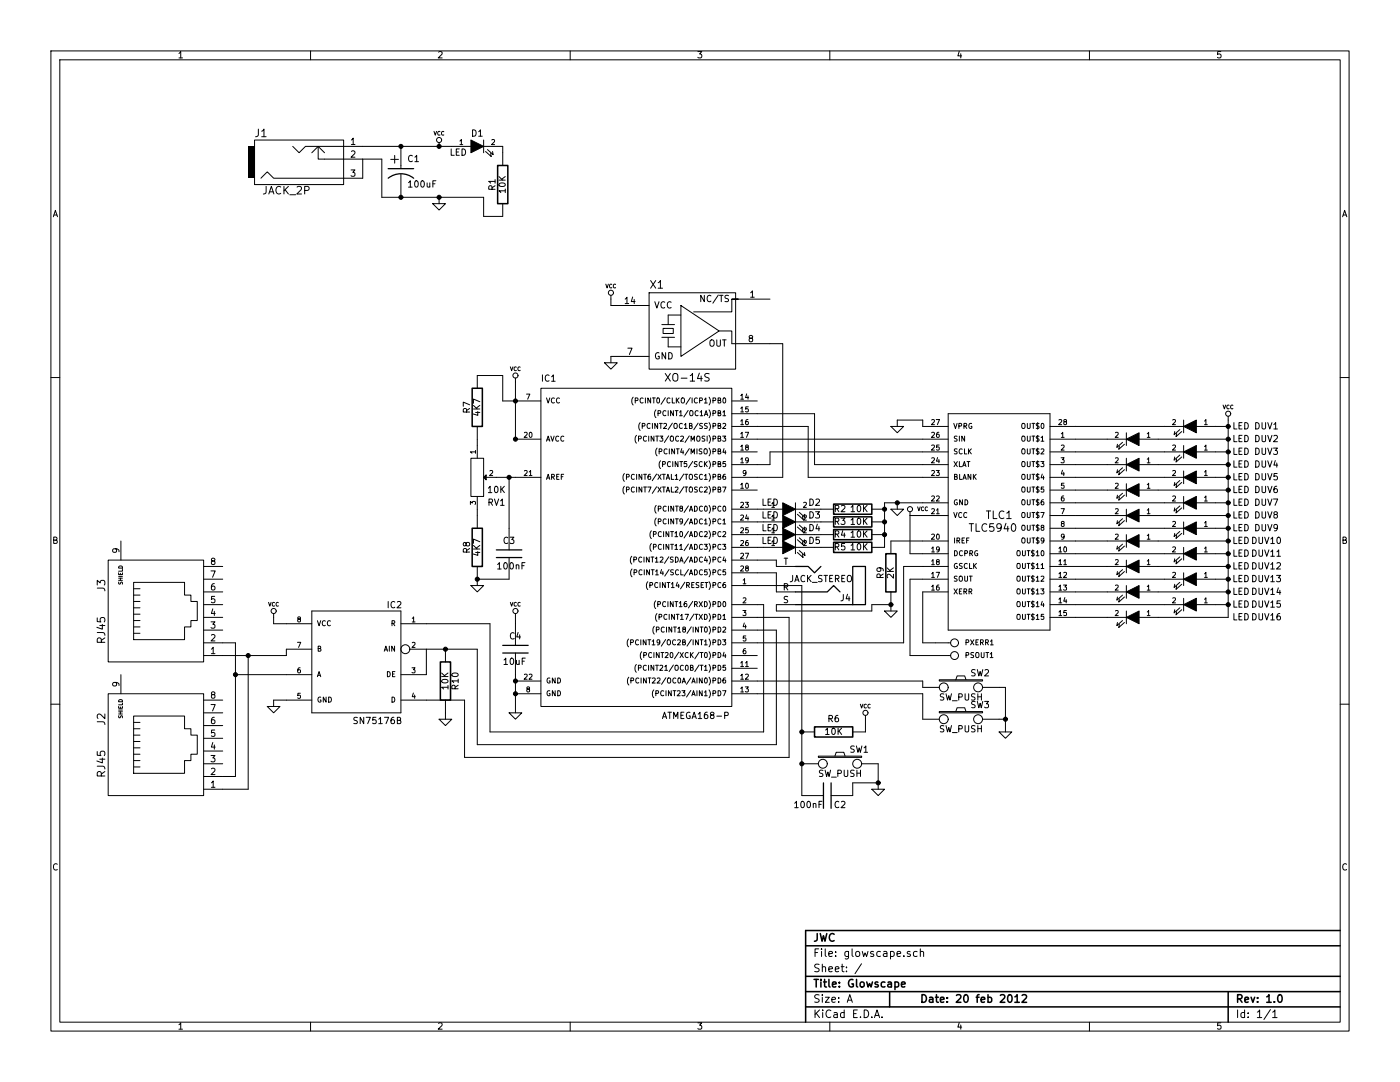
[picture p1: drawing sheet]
EESchema Schematic File Version 2  date Sun 04 Mar 2012 02:17:33 AM EST
LIBS:power
LIBS:device
LIBS:transistors
LIBS:conn
LIBS:linear
LIBS:regul
LIBS:74xx
LIBS:cmos4000
LIBS:adc-dac
LIBS:memory
LIBS:xilinx
LIBS:special
LIBS:microcontrollers
LIBS:dsp
LIBS:microchip
LIBS:analog_switches
LIBS:motorola
LIBS:texas
LIBS:intel
LIBS:audio
LIBS:interface
LIBS:digital-audio
LIBS:philips
LIBS:display
LIBS:cypress
LIBS:siliconi
LIBS:opto
LIBS:atmel
LIBS:contrib
LIBS:valves
LIBS:atmel2
LIBS:monomeArduino
LIBS:sn75176b
LIBS:SparkFun
LIBS:SparkFun_old
LIBS:usb-a-plug
LIBS:xo-14s
LIBS:diy_connectors
LIBS:glowscape-cache
EELAYER 25  0
EELAYER END
$Descr A 11000 8500
encoding utf-8
Sheet 1 1
Title "Glowscape"
Date "20 feb 2012"
Rev "1.0"
Comp "JWC"
Comment1 ""
Comment2 ""
Comment3 ""
Comment4 ""
$EndDescr
Wire Wire Line
	2850 1400 2850 1250
Wire Wire Line
	5950 3750 6150 3750
Wire Wire Line
	6150 3750 6150 2700
Wire Wire Line
	4050 4850 4050 4900
Connection ~ 3750 4550
Wire Wire Line
	4000 4550 3750 4550
Wire Wire Line
	5950 4400 6100 4400
Wire Wire Line
	6100 4400 6100 4450
Connection ~ 7000 4750
Wire Wire Line
	6850 4750 7000 4750
Wire Wire Line
	6850 4750 6850 4800
Wire Wire Line
	6850 4800 6100 4800
Wire Wire Line
	6100 4800 6100 4750
Wire Wire Line
	3750 4000 3750 4050
Wire Wire Line
	4050 3150 3950 3150
Wire Wire Line
	3950 3150 3950 2950
Wire Wire Line
	3950 2950 3750 2950
Connection ~ 4050 3450
Wire Wire Line
	4800 2800 4800 2850
Connection ~ 7900 5650
Wire Wire Line
	7850 5650 7900 5650
Wire Wire Line
	7250 5650 7250 5450
Wire Wire Line
	7250 5450 5950 5450
Wire Wire Line
	1750 6100 1850 6100
Wire Wire Line
	3500 5600 3500 5650
Connection ~ 1950 5150
Wire Wire Line
	1950 5150 1950 6200
Wire Wire Line
	2250 5300 1850 5300
Wire Wire Line
	1750 5050 1850 5050
Wire Wire Line
	2250 4900 2150 4900
Wire Wire Line
	2150 4900 2150 4850
Wire Wire Line
	5950 4850 6200 4850
Wire Wire Line
	6200 4850 6200 5950
Wire Wire Line
	6200 5950 3650 5950
Wire Wire Line
	3650 5950 3650 5500
Wire Wire Line
	3650 5500 3350 5500
Wire Wire Line
	3350 5300 3350 5100
Wire Wire Line
	5950 4750 6000 4750
Wire Wire Line
	6000 4750 6000 5750
Wire Wire Line
	6000 5750 3850 5750
Wire Wire Line
	3850 5750 3850 4900
Wire Wire Line
	3850 4900 3350 4900
Wire Wire Line
	5950 4300 6000 4300
Wire Wire Line
	5950 4100 6000 4100
Wire Wire Line
	7000 4750 7000 4800
Connection ~ 6950 4200
Wire Wire Line
	6400 4200 6450 4200
Wire Wire Line
	6400 4000 6450 4000
Wire Wire Line
	5950 3450 7250 3450
Wire Wire Line
	7250 3650 6400 3650
Connection ~ 3450 1150
Wire Wire Line
	3550 1150 2850 1150
Connection ~ 3450 1550
Wire Wire Line
	3950 1700 3800 1700
Wire Wire Line
	3800 1700 3800 1550
Wire Wire Line
	3800 1550 3000 1550
Connection ~ 6300 6000
Wire Wire Line
	6300 6250 6300 4600
Wire Wire Line
	6900 6200 6900 6000
Wire Wire Line
	9650 4550 9550 4550
Connection ~ 9650 4750
Wire Wire Line
	9650 4750 9550 4750
Connection ~ 9650 4550
Connection ~ 9650 4250
Wire Wire Line
	9650 4250 9100 4250
Connection ~ 9650 4050
Wire Wire Line
	9650 4050 9100 4050
Connection ~ 9650 3850
Wire Wire Line
	9650 3850 9100 3850
Connection ~ 9650 3650
Wire Wire Line
	9650 3650 9100 3650
Connection ~ 9650 3450
Wire Wire Line
	9650 3450 9100 3450
Wire Wire Line
	9550 3350 9650 3350
Wire Wire Line
	9150 4750 8450 4750
Wire Wire Line
	9150 4350 8450 4350
Wire Wire Line
	9150 4150 8450 4150
Wire Wire Line
	9150 3950 8450 3950
Wire Wire Line
	9150 3750 8450 3750
Wire Wire Line
	9150 3550 8450 3550
Wire Wire Line
	9150 3350 8450 3350
Wire Wire Line
	5950 3250 6400 3250
Wire Wire Line
	6400 3250 6400 3650
Wire Wire Line
	7350 5150 7150 5150
Wire Wire Line
	7150 5150 7150 4550
Wire Wire Line
	7150 4550 7250 4550
Wire Wire Line
	7250 4050 7150 4050
Wire Wire Line
	6050 3650 6050 3550
Wire Wire Line
	6050 3650 5950 3650
Wire Wire Line
	6150 2700 6050 2700
Connection ~ 3150 1550
Wire Wire Line
	3450 1550 3450 1600
Wire Wire Line
	3000 1550 3000 1250
Wire Wire Line
	3000 1250 2850 1250
Connection ~ 3150 1150
Connection ~ 4050 5450
Wire Wire Line
	7250 4350 7150 4350
Wire Wire Line
	7150 4350 7150 4050
Wire Wire Line
	7250 4250 7000 4250
Wire Wire Line
	7250 4450 7100 4450
Wire Wire Line
	7250 3350 7250 3300
Wire Wire Line
	7250 3300 7050 3300
Wire Wire Line
	7050 3300 7050 3350
Wire Wire Line
	6350 3350 6350 3750
Wire Wire Line
	6350 3350 5950 3350
Wire Wire Line
	8700 3450 8450 3450
Wire Wire Line
	8700 3650 8450 3650
Wire Wire Line
	8700 3850 8450 3850
Wire Wire Line
	8700 4050 8450 4050
Wire Wire Line
	8700 4250 8450 4250
Wire Wire Line
	8700 4450 8450 4450
Wire Wire Line
	8700 4650 8450 4650
Wire Wire Line
	8700 4850 8450 4850
Wire Wire Line
	9650 3550 9550 3550
Connection ~ 9650 3350
Wire Wire Line
	9650 3300 9650 4850
Wire Wire Line
	9650 4850 9100 4850
Connection ~ 9650 3550
Wire Wire Line
	9650 3750 9550 3750
Connection ~ 9650 3750
Wire Wire Line
	9650 3950 9550 3950
Connection ~ 9650 3950
Wire Wire Line
	9650 4150 9550 4150
Connection ~ 9650 4150
Wire Wire Line
	9650 4450 9100 4450
Connection ~ 9650 4450
Wire Wire Line
	9650 4650 9100 4650
Connection ~ 9650 4650
Wire Wire Line
	9650 4350 9550 4350
Connection ~ 9650 4350
Wire Wire Line
	9150 4550 8450 4550
Wire Wire Line
	6800 5750 6800 5650
Connection ~ 6300 5750
Wire Wire Line
	6700 6250 6700 6150
Wire Wire Line
	6700 6150 6900 6150
Connection ~ 6900 6150
Wire Wire Line
	3950 1150 3950 1200
Wire Wire Line
	6050 3550 7250 3550
Wire Wire Line
	6350 3750 7250 3750
Wire Wire Line
	7050 4000 7050 3950
Wire Wire Line
	6400 4100 6450 4100
Wire Wire Line
	6400 4300 6450 4300
Connection ~ 6950 4100
Wire Wire Line
	5950 5050 7100 5050
Wire Wire Line
	7100 5050 7100 4450
Wire Wire Line
	5950 4000 6000 4000
Wire Wire Line
	5950 4200 6000 4200
Wire Wire Line
	6950 4300 6950 3950
Wire Wire Line
	6950 3950 7250 3950
Connection ~ 7050 3950
Connection ~ 6950 4000
Wire Wire Line
	6300 4600 5950 4600
Wire Wire Line
	3750 5850 3750 5100
Wire Wire Line
	3750 5850 6100 5850
Wire Wire Line
	6100 5850 6100 4950
Wire Wire Line
	6100 4950 5950 4950
Wire Wire Line
	2250 5500 2150 5500
Wire Wire Line
	2150 5500 2150 5550
Wire Wire Line
	1750 5150 2250 5150
Wire Wire Line
	2250 5150 2250 5100
Wire Wire Line
	1850 5050 1850 6100
Connection ~ 1850 5300
Wire Wire Line
	3750 5100 3350 5100
Connection ~ 3500 5100
Wire Wire Line
	1950 6200 1750 6200
Wire Wire Line
	5950 5350 7250 5350
Wire Wire Line
	7250 5350 7250 5400
Wire Wire Line
	7850 5400 7900 5400
Wire Wire Line
	7900 5400 7900 5750
Wire Wire Line
	4800 2400 4800 2350
Wire Wire Line
	4050 3750 3900 3750
Wire Wire Line
	4050 3450 4050 3000
Connection ~ 4050 3150
Wire Wire Line
	3750 3450 3750 3500
Wire Wire Line
	3750 4550 3750 4600
Wire Wire Line
	6100 4650 6100 4500
Wire Wire Line
	6100 4500 5950 4500
Wire Wire Line
	4000 4150 4000 3750
Connection ~ 4000 3750
Wire Wire Line
	4050 5600 4050 5300
Connection ~ 4050 5350
Wire Wire Line
	7250 4650 7250 5050
Wire Wire Line
	7250 5050 7350 5050
$Comp
L CONN_1 PXERR1
U 1 1
P 7500 5050
F 0 "PXERR1" H 7580 5050 40  0000 L CNN
F 1 "CONN_1" H 7500 5105 30  0001 C CNN
	1    7500 5050
	1    0    0    -1  
$EndComp
$Comp
L C C4
U 1 1
P 4050 5100
F 0 "C4" H 4000 5200 50  0000 L CNN
F 1 "10uF" H 3950 5000 50  0000 L CNN
	1    4050 5100
	1    0    0    -1  
$EndComp
$Comp
L VCC #PWR02
U 1 1
P 4050 4850
F 0 "#PWR02" H 4050 4950 30  0001 C CNN
F 1 "VCC" H 4050 4950 30  0000 C CNN
	1    4050 4850
	1    0    0    -1  
$EndComp
$Comp
L JACK_STEREO J4
U 1 1
P 6450 4600
F 0 "J4" H 6300 4500 50  0000 R CNN
F 1 "JACK_STEREO" H 6450 4650 50  0000 C CNN
	1    6450 4600
	-1   0    0    -1  
$EndComp
$Comp
L R R8
U 1 1
P 3750 4300
F 0 "R8" V 3830 4300 50  0000 C CNN
F 1 "4K7" V 3750 4300 50  0000 C CNN
	1    3750 4300
	-1   0    0    1   
$EndComp
$Comp
L GND #PWR03
U 1 1
P 3750 4600
F 0 "#PWR03" H 3750 4600 30  0001 C CNN
F 1 "GND" H 3750 4530 30  0001 C CNN
	1    3750 4600
	1    0    0    -1  
$EndComp
$Comp
L ATMEGA168-P IC1
U 1 1
P 5050 4300
F 0 "IC1" H 4250 5600 50  0000 L BNN
F 1 "ATMEGA168-P" H 5200 2950 50  0000 L BNN
F 2 "DIL28" H 4350 3000 50  0001 C CNN
	1    5050 4300
	1    0    0    -1  
$EndComp
$Comp
L GND #PWR04
U 1 1
P 4800 2850
F 0 "#PWR04" H 4800 2850 30  0001 C CNN
F 1 "GND" H 4800 2780 30  0001 C CNN
	1    4800 2850
	1    0    0    -1  
$EndComp
$Comp
L VCC #PWR05
U 1 1
P 4800 2350
F 0 "#PWR05" H 4800 2450 30  0001 C CNN
F 1 "VCC" H 4800 2450 30  0000 C CNN
	1    4800 2350
	1    0    0    -1  
$EndComp
$Comp
L GND #PWR06
U 1 1
P 7900 5750
F 0 "#PWR06" H 7900 5750 30  0001 C CNN
F 1 "GND" H 7900 5680 30  0001 C CNN
	1    7900 5750
	1    0    0    -1  
$EndComp
$Comp
L GND #PWR07
U 1 1
P 3500 5650
F 0 "#PWR07" H 3500 5650 30  0001 C CNN
F 1 "GND" H 3500 5580 30  0001 C CNN
	1    3500 5650
	1    0    0    -1  
$EndComp
$Comp
L R R10
U 1 1
P 3500 5350
F 0 "R10" V 3580 5350 50  0000 C CNN
F 1 "10K" V 3500 5350 50  0000 C CNN
	1    3500 5350
	1    0    0    -1  
$EndComp
$Comp
L RJ45 J2
U 1 1
P 1300 5850
F 0 "J2" H 1500 6350 60  0000 C CNN
F 1 "RJ45" H 1150 6350 60  0000 C CNN
	1    1300 5850
	0    -1   -1   0   
$EndComp
$Comp
L RJ45 J3
U 1 1
P 1300 4800
F 0 "J3" H 1500 5300 60  0000 C CNN
F 1 "RJ45" H 1150 5300 60  0000 C CNN
	1    1300 4800
	0    -1   -1   0   
$EndComp
$Comp
L GND #PWR08
U 1 1
P 2150 5550
F 0 "#PWR08" H 2150 5550 30  0001 C CNN
F 1 "GND" H 2150 5480 30  0001 C CNN
	1    2150 5550
	1    0    0    -1  
$EndComp
$Comp
L VCC #PWR09
U 1 1
P 2150 4850
F 0 "#PWR09" H 2150 4950 30  0001 C CNN
F 1 "VCC" H 2150 4950 30  0000 C CNN
	1    2150 4850
	1    0    0    -1  
$EndComp
$Comp
L GND #PWR010
U 1 1
P 7000 4800
F 0 "#PWR010" H 7000 4800 30  0001 C CNN
F 1 "GND" H 7000 4730 30  0001 C CNN
	1    7000 4800
	1    0    0    -1  
$EndComp
$Comp
L R R5
U 1 1
P 6700 4300
F 0 "R5" V 6700 4200 50  0000 C CNN
F 1 "10K" V 6700 4350 50  0000 C CNN
	1    6700 4300
	0    1    1    0   
$EndComp
$Comp
L R R4
U 1 1
P 6700 4200
F 0 "R4" V 6700 4100 50  0000 C CNN
F 1 "10K" V 6700 4250 50  0000 C CNN
	1    6700 4200
	0    1    1    0   
$EndComp
$Comp
L R R3
U 1 1
P 6700 4100
F 0 "R3" V 6700 4000 50  0000 C CNN
F 1 "10K" V 6700 4150 50  0000 C CNN
	1    6700 4100
	0    1    1    0   
$EndComp
$Comp
L R R2
U 1 1
P 6700 4000
F 0 "R2" V 6700 3900 50  0000 C CNN
F 1 "10K" V 6700 4050 50  0000 C CNN
	1    6700 4000
	0    1    1    0   
$EndComp
$Comp
L LED D5
U 1 1
P 6200 4300
F 0 "D5" H 6400 4350 50  0000 C CNN
F 1 "LED" H 6050 4350 50  0000 C CNN
	1    6200 4300
	1    0    0    -1  
$EndComp
$Comp
L LED D4
U 1 1
P 6200 4200
F 0 "D4" H 6400 4250 50  0000 C CNN
F 1 "LED" H 6050 4250 50  0000 C CNN
	1    6200 4200
	1    0    0    -1  
$EndComp
$Comp
L LED D3
U 1 1
P 6200 4100
F 0 "D3" H 6400 4150 50  0000 C CNN
F 1 "LED" H 6050 4150 50  0000 C CNN
	1    6200 4100
	1    0    0    -1  
$EndComp
$Comp
L LED D2
U 1 1
P 6200 4000
F 0 "D2" H 6400 4050 50  0000 C CNN
F 1 "LED" H 6050 4050 50  0000 C CNN
	1    6200 4000
	1    0    0    -1  
$EndComp
$Comp
L LED D1
U 1 1
P 3750 1150
F 0 "D1" H 3750 1250 50  0000 C CNN
F 1 "LED" H 3600 1100 50  0000 C CNN
	1    3750 1150
	1    0    0    -1  
$EndComp
$Comp
L R R1
U 1 1
P 3950 1450
F 0 "R1" V 4030 1450 50  0000 C CNN
F 1 "10K" V 3950 1450 50  0000 C CNN
	1    3950 1450
	-1   0    0    1   
$EndComp
$Comp
L C C2
U 1 1
P 6500 6250
F 0 "C2" V 6550 6350 50  0000 L CNN
F 1 "100nF" V 6550 6100 50  0000 L CNN
	1    6500 6250
	0    1    1    0   
$EndComp
$Comp
L GND #PWR011
U 1 1
P 6900 6200
F 0 "#PWR011" H 6900 6200 30  0001 C CNN
F 1 "GND" H 6900 6130 30  0001 C CNN
	1    6900 6200
	1    0    0    -1  
$EndComp
$Comp
L VCC #PWR012
U 1 1
P 6800 5650
F 0 "#PWR012" H 6800 5750 30  0001 C CNN
F 1 "VCC" H 6800 5750 30  0000 C CNN
	1    6800 5650
	1    0    0    -1  
$EndComp
$Comp
L R R6
U 1 1
P 6550 5750
F 0 "R6" V 6450 5750 50  0000 C CNN
F 1 "10K" V 6550 5750 50  0000 C CNN
	1    6550 5750
	0    1    1    0   
$EndComp
$Comp
L VCC #PWR013
U 1 1
P 9650 3300
F 0 "#PWR013" H 9650 3400 30  0001 C CNN
F 1 "VCC" H 9650 3400 30  0000 C CNN
	1    9650 3300
	1    0    0    -1  
$EndComp
$Comp
L GND #PWR014
U 1 1
P 7050 3350
F 0 "#PWR014" H 7050 3350 30  0001 C CNN
F 1 "GND" H 7050 3280 30  0001 C CNN
	1    7050 3350
	1    0    0    -1  
$EndComp
$Comp
L LED DUV9
U 1 1
P 9350 4150
F 0 "DUV9" H 8750 4150 50  0000 C CNN
F 1 "LED" H 8950 4150 50  0000 C CNN
	1    9350 4150
	-1   0    0    -1  
$EndComp
$Comp
L LED DUV10
U 1 1
P 8900 4250
F 0 "DUV10" H 7850 4250 50  0000 C CNN
F 1 "LED" H 8050 4250 50  0000 C CNN
	1    8900 4250
	-1   0    0    -1  
$EndComp
$Comp
L LED DUV11
U 1 1
P 9350 4350
F 0 "DUV11" H 8750 4350 50  0000 C CNN
F 1 "LED" H 8950 4350 50  0000 C CNN
	1    9350 4350
	-1   0    0    -1  
$EndComp
$Comp
L LED DUV12
U 1 1
P 8900 4450
F 0 "DUV12" H 7850 4450 50  0000 C CNN
F 1 "LED" H 8050 4450 50  0000 C CNN
	1    8900 4450
	-1   0    0    -1  
$EndComp
$Comp
L LED DUV16
U 1 1
P 8900 4850
F 0 "DUV16" H 7850 4850 50  0000 C CNN
F 1 "LED" H 8050 4850 50  0000 C CNN
	1    8900 4850
	-1   0    0    -1  
$EndComp
$Comp
L LED DUV15
U 1 1
P 9350 4750
F 0 "DUV15" H 8750 4750 50  0000 C CNN
F 1 "LED" H 8950 4750 50  0000 C CNN
	1    9350 4750
	-1   0    0    -1  
$EndComp
$Comp
L LED DUV14
U 1 1
P 8900 4650
F 0 "DUV14" H 7850 4650 50  0000 C CNN
F 1 "LED" H 8050 4650 50  0000 C CNN
	1    8900 4650
	-1   0    0    -1  
$EndComp
$Comp
L LED DUV13
U 1 1
P 9350 4550
F 0 "DUV13" H 8750 4550 50  0000 C CNN
F 1 "LED" H 8950 4550 50  0000 C CNN
	1    9350 4550
	-1   0    0    -1  
$EndComp
$Comp
L LED DUV5
U 1 1
P 9350 3750
F 0 "DUV5" H 8750 3750 50  0000 C CNN
F 1 "LED" H 8950 3750 50  0000 C CNN
	1    9350 3750
	-1   0    0    -1  
$EndComp
$Comp
L LED DUV6
U 1 1
P 8900 3850
F 0 "DUV6" H 7850 3850 50  0000 C CNN
F 1 "LED" H 8050 3850 50  0000 C CNN
	1    8900 3850
	-1   0    0    -1  
$EndComp
$Comp
L LED DUV7
U 1 1
P 9350 3950
F 0 "DUV7" H 8750 3950 50  0000 C CNN
F 1 "LED" H 8950 3950 50  0000 C CNN
	1    9350 3950
	-1   0    0    -1  
$EndComp
$Comp
L LED DUV8
U 1 1
P 8900 4050
F 0 "DUV8" H 7850 4050 50  0000 C CNN
F 1 "LED" H 8050 4050 50  0000 C CNN
	1    8900 4050
	-1   0    0    -1  
$EndComp
$Comp
L LED DUV4
U 1 1
P 8900 3650
F 0 "DUV4" H 7850 3650 50  0000 C CNN
F 1 "LED" H 8050 3650 50  0000 C CNN
	1    8900 3650
	-1   0    0    -1  
$EndComp
$Comp
L LED DUV3
U 1 1
P 9350 3550
F 0 "DUV3" H 8750 3550 50  0000 C CNN
F 1 "LED" H 8950 3550 50  0000 C CNN
	1    9350 3550
	-1   0    0    -1  
$EndComp
$Comp
L LED DUV2
U 1 1
P 8900 3450
F 0 "DUV2" H 7850 3450 50  0000 C CNN
F 1 "LED" H 8050 3450 50  0000 C CNN
	1    8900 3450
	-1   0    0    -1  
$EndComp
$Comp
L LED DUV1
U 1 1
P 9350 3350
F 0 "DUV1" H 8750 3350 50  0000 C CNN
F 1 "LED" H 8950 3350 50  0000 C CNN
	1    9350 3350
	-1   0    0    -1  
$EndComp
$Comp
L CONN_1 PSOUT1
U 1 1
P 7500 5150
F 0 "PSOUT1" H 7580 5150 40  0000 L CNN
F 1 "CONN_1" H 7500 5205 30  0001 C CNN
	1    7500 5150
	1    0    0    -1  
$EndComp
$Comp
L R R9
U 1 1
P 7000 4500
F 0 "R9" V 7080 4500 50  0000 C CNN
F 1 "2K" V 7000 4500 50  0000 C CNN
	1    7000 4500
	-1   0    0    1   
$EndComp
$Comp
L VCC #PWR015
U 1 1
P 7150 4050
F 0 "#PWR015" H 7150 4150 30  0001 C CNN
F 1 "VCC" H 7250 4100 30  0000 C CNN
	1    7150 4050
	1    0    0    -1  
$EndComp
$Comp
L GND #PWR016
U 1 1
P 7050 4000
F 0 "#PWR016" H 7050 4000 30  0001 C CNN
F 1 "GND" H 7050 3930 30  0001 C CNN
	1    7050 4000
	1    0    0    -1  
$EndComp
$Comp
L GND #PWR017
U 1 1
P 4050 5600
F 0 "#PWR017" H 4050 5600 30  0001 C CNN
F 1 "GND" H 4050 5530 30  0001 C CNN
	1    4050 5600
	1    0    0    -1  
$EndComp
$Comp
L VCC #PWR018
U 1 1
P 4050 3000
F 0 "#PWR018" H 4050 3100 30  0001 C CNN
F 1 "VCC" H 4050 3100 30  0000 C CNN
	1    4050 3000
	1    0    0    -1  
$EndComp
$Comp
L VCC #PWR019
U 1 1
P 3450 1150
F 0 "#PWR019" H 3450 1250 30  0001 C CNN
F 1 "VCC" H 3450 1250 30  0000 C CNN
	1    3450 1150
	1    0    0    -1  
$EndComp
$Comp
L GND #PWR020
U 1 1
P 3450 1600
F 0 "#PWR020" H 3450 1600 30  0001 C CNN
F 1 "GND" H 3450 1530 30  0001 C CNN
	1    3450 1600
	1    0    0    -1  
$EndComp
$Comp
L CP1 C1
U 1 1
P 3150 1350
F 0 "C1" H 3200 1450 50  0000 L CNN
F 1 "100uF" H 3200 1250 50  0000 L CNN
	1    3150 1350
	1    0    0    -1  
$EndComp
$Comp
L C C3
U 1 1
P 4000 4350
F 0 "C3" H 3950 4450 50  0000 L CNN
F 1 "100nF" H 3900 4250 50  0000 L CNN
	1    4000 4350
	1    0    0    -1  
$EndComp
$Comp
L POT RV1
U 1 1
P 3750 3750
F 0 "RV1" V 3950 3900 50  0000 C CNN
F 1 "10K" V 3850 3900 50  0000 C CNN
	1    3750 3750
	0    1    1    0   
$EndComp
$Comp
L JACK_2P J1
U 1 1
P 2400 1250
F 0 "J1" H 2050 1050 60  0000 C CNN
F 1 "JACK_2P" H 2250 1500 60  0000 C CNN
	1    2400 1250
	1    0    0    1   
$EndComp
$Comp
L XO-14S X1
U 1 1
P 5400 2600
F 0 "X1" H 5160 2960 60  0000 C CNN
F 1 "XO-14S" H 5400 2230 60  0000 C CNN
	1    5400 2600
	1    0    0    -1  
$EndComp
$Comp
L SW_PUSH SW2
U 1 1
P 7550 5400
F 0 "SW2" H 7700 5510 50  0000 C CNN
F 1 "SW_PUSH" H 7550 5320 50  0000 C CNN
	1    7550 5400
	1    0    0    -1  
$EndComp
$Comp
L SW_PUSH SW3
U 1 1
P 7550 5650
F 0 "SW3" H 7700 5760 50  0000 C CNN
F 1 "SW_PUSH" H 7550 5570 50  0000 C CNN
	1    7550 5650
	1    0    0    -1  
$EndComp
$Comp
L SW_PUSH SW1
U 1 1
P 6600 6000
F 0 "SW1" H 6750 6110 50  0000 C CNN
F 1 "SW_PUSH" H 6600 5920 50  0000 C CNN
	1    6600 6000
	1    0    0    -1  
$EndComp
$Comp
L R R7
U 1 1
P 3750 3200
F 0 "R7" V 3830 3200 50  0000 C CNN
F 1 "4K7" V 3750 3200 50  0000 C CNN
	1    3750 3200
	-1   0    0    1   
$EndComp
$Comp
L TLC5940 TLC1
U 1 1
P 7850 4050
F 0 "TLC1" H 7850 4050 60  0000 C CNN
F 1 "TLC5940" H 7900 3950 60  0000 C CNN
	1    7850 4050
	-1   0    0    -1  
$EndComp
$Comp
L SN75176B IC2
U 1 1
P 2450 5300
F 0 "IC2" H 1740 5820 50  0000 L BNN
F 1 "SN75176B" H 1740 4910 50  0000 L BNN
F 2 "DIL8" H 2100 5400 50  0001 C CNN
	1    2450 5300
	-1   0    0    -1  
$EndComp
$EndSCHEMATC
